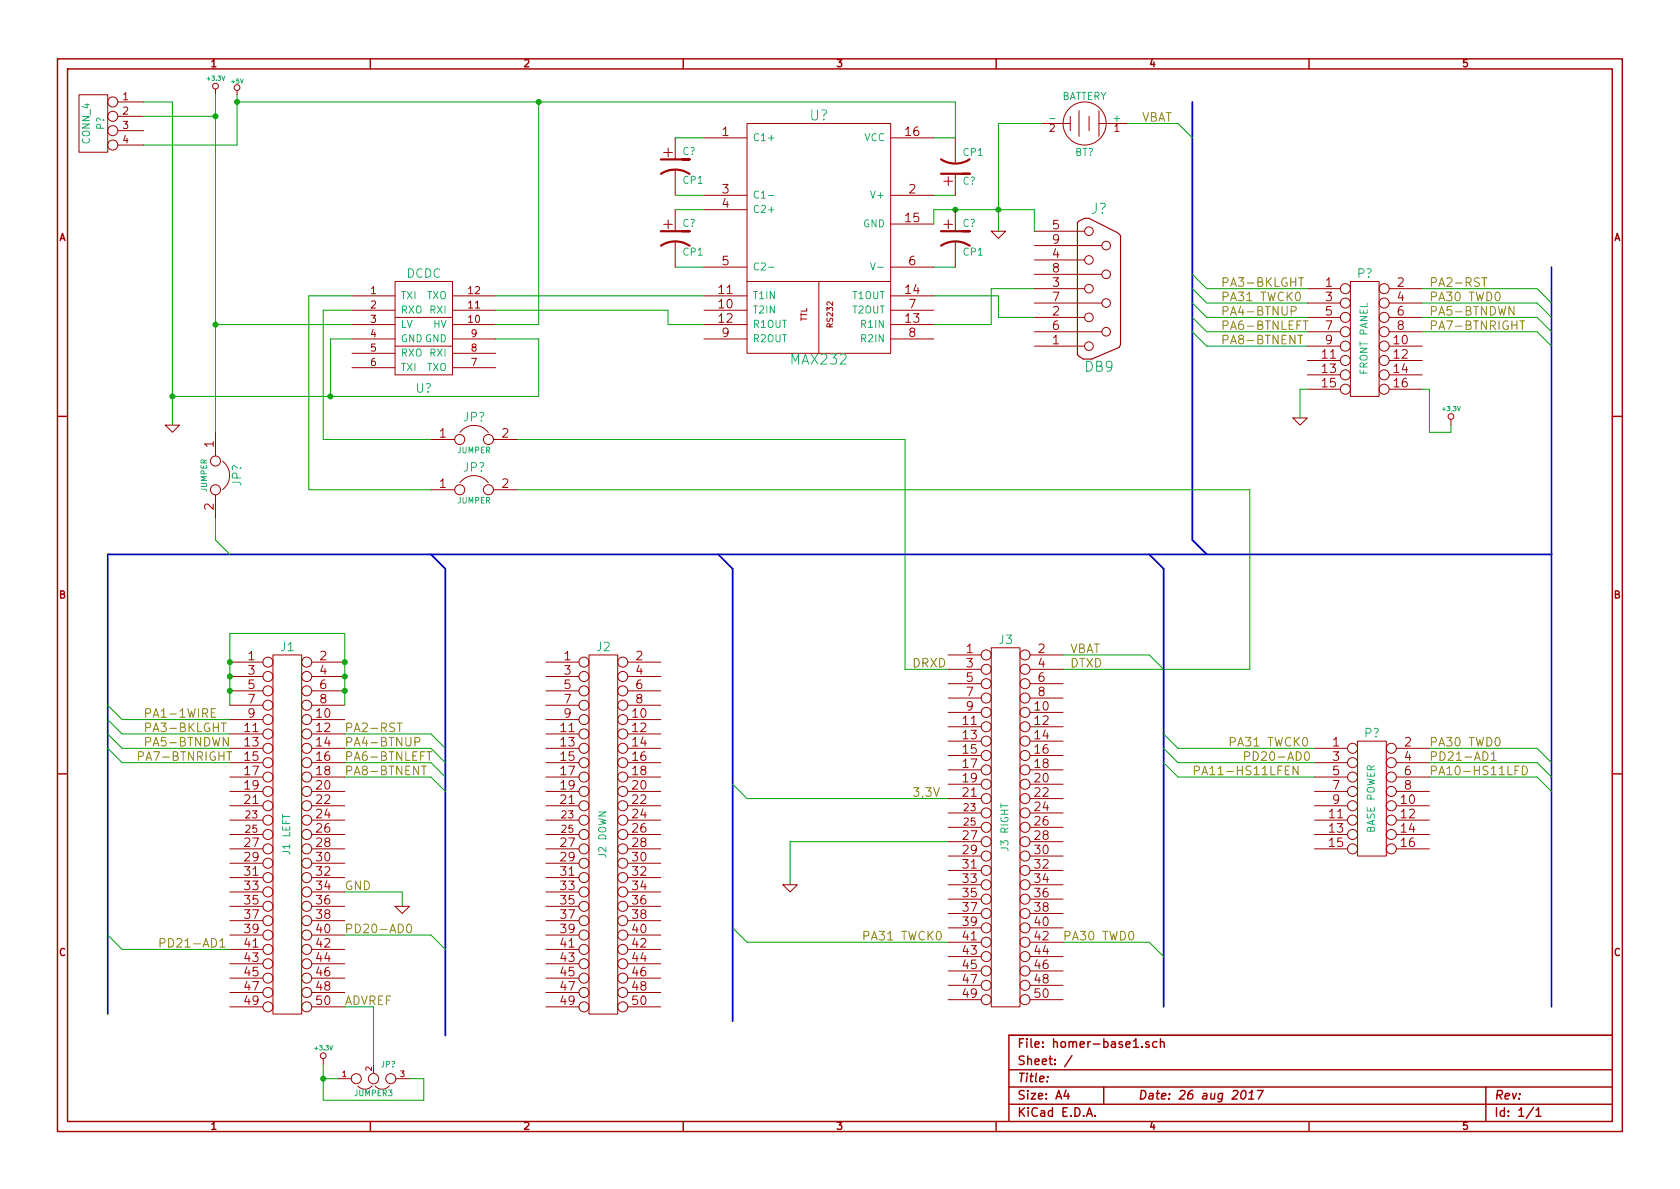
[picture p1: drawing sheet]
EESchema Schematic File Version 2
LIBS:power
LIBS:device
LIBS:transistors
LIBS:conn
LIBS:linear
LIBS:regul
LIBS:74xx
LIBS:cmos4000
LIBS:adc-dac
LIBS:memory
LIBS:xilinx
LIBS:special
LIBS:microcontrollers
LIBS:dsp
LIBS:microchip
LIBS:analog_switches
LIBS:motorola
LIBS:texas
LIBS:intel
LIBS:audio
LIBS:interface
LIBS:digital-audio
LIBS:philips
LIBS:display
LIBS:cypress
LIBS:siliconi
LIBS:opto
LIBS:atmel
LIBS:contrib
LIBS:valves
LIBS:MyKicadLib
LIBS:molex
LIBS:homer-base1-cache
EELAYER 27 0
EELAYER END
$Descr A4 11693 8268
encoding utf-8
Sheet 1 1
Title ""
Date "26 aug 2017"
Rev ""
Comp ""
Comment1 ""
Comment2 ""
Comment3 ""
Comment4 ""
$EndDescr
Text Label 2400 5400 0    60   ~ 0
PA8-BTNENT
Wire Wire Line
	3000 5400 2400 5400
Wire Wire Line
	1600 5300 850  5300
Wire Wire Line
	3000 5100 2400 5100
Wire Wire Line
	9100 2400 8400 2400
Wire Wire Line
	10700 2300 9900 2300
Wire Bus Line
	5100 3950 5100 7100
Wire Bus Line
	750  3850 750  7050
Wire Wire Line
	1600 5100 850  5100
Wire Wire Line
	8700 4650 8700 3400
Wire Wire Line
	7400 4650 8700 4650
Wire Wire Line
	5500 6150 5500 5850
Wire Wire Line
	2400 6200 2800 6200
Connection ~ 6650 1450
Wire Wire Line
	7200 1450 7200 1600
Wire Wire Line
	6500 1450 7200 1450
Wire Wire Line
	6500 2050 6950 2050
Wire Wire Line
	6950 2050 6950 2200
Wire Wire Line
	6950 2200 7200 2200
Wire Wire Line
	6500 1850 6650 1850
Wire Wire Line
	6500 1450 6500 1550
Wire Wire Line
	4700 1850 4900 1850
Wire Wire Line
	4700 1450 4900 1450
Wire Wire Line
	4700 1350 4900 1350
Wire Wire Line
	4700 950  4900 950 
Wire Wire Line
	6500 1350 6650 1350
Wire Wire Line
	6650 950  6500 950 
Wire Wire Line
	7200 2000 6900 2000
Wire Wire Line
	6900 2000 6900 2250
Wire Wire Line
	6900 2250 6500 2250
Wire Wire Line
	6950 850  6950 1600
Connection ~ 6950 1450
Wire Wire Line
	6650 700  6650 950 
Wire Wire Line
	2800 6200 2800 6300
Wire Wire Line
	5500 5850 6600 5850
Wire Wire Line
	5200 5550 6600 5550
Wire Wire Line
	4900 2250 4650 2250
Wire Wire Line
	6300 3050 6300 4650
Wire Wire Line
	6300 4650 6600 4650
Wire Wire Line
	1600 5200 850  5200
Wire Bus Line
	750  3850 10800 3850
Wire Bus Line
	10800 1850 10800 7000
Wire Bus Line
	8100 3950 8100 7000
Wire Wire Line
	8000 6550 7400 6550
Wire Wire Line
	6600 6550 5200 6550
Wire Bus Line
	3100 3950 3100 7200
Wire Wire Line
	3000 5200 2400 5200
Wire Wire Line
	2400 5300 3000 5300
Wire Bus Line
	8300 700  8300 3750
Entry Wire Line
	3000 5400 3100 5500
Text Label 950  5300 0    60   ~ 0
PA7-BTNRIGHT
Text Label 2400 5300 0    60   ~ 0
PA6-BTNLEFT
Text Label 1000 5200 0    60   ~ 0
PA5-BTNDWN
Entry Bus Bus
	8300 3750 8400 3850
Text Label 2400 5200 0    60   ~ 0
PA4-BTNUP
Entry Wire Line
	750  5200 850  5300
Entry Wire Line
	3000 5300 3100 5400
Entry Wire Line
	3000 5200 3100 5300
Entry Wire Line
	3000 5100 3100 5200
Entry Bus Bus
	3000 3850 3100 3950
Entry Wire Line
	8300 2300 8400 2400
Entry Wire Line
	10700 2300 10800 2400
Entry Wire Line
	5100 6450 5200 6550
Entry Wire Line
	8000 6550 8100 6650
Text Label 7400 6550 0    60   ~ 0
PA30 TWD0
Entry Bus Bus
	8000 3850 8100 3950
Entry Bus Bus
	5000 3850 5100 3950
Text Label 1000 5100 0    60   ~ 0
PA3-BKLGHT
Text Label 2400 5100 0    60   ~ 0
PA2-RST
Entry Wire Line
	750  5000 850  5100
Entry Wire Line
	750  5100 850  5200
Text Label 6000 6550 0    60   ~ 0
PA31 TWCK0
Text Label 6350 4650 0    60   ~ 0
DRXD
Text Label 7450 4650 0    60   ~ 0
DTXD
$Comp
L JUMPER JP?
U 1 1
P 3300 3050
F 0 "JP?" H 3300 3200 60  0000 C CNN
F 1 "JUMPER" H 3300 2970 40  0000 C CNN
F 2 "" H 3300 3050 60  0001 C CNN
F 3 "" H 3300 3050 60  0001 C CNN
	1    3300 3050
	1    0    0    -1  
$EndComp
$Comp
L JUMPER JP?
U 1 1
P 3300 3400
F 0 "JP?" H 3300 3550 60  0000 C CNN
F 1 "JUMPER" H 3300 3320 40  0000 C CNN
F 2 "" H 3300 3400 60  0001 C CNN
F 3 "" H 3300 3400 60  0001 C CNN
	1    3300 3400
	1    0    0    -1  
$EndComp
$Comp
L GND #PWR?
U 1 1
P 9050 2900
F 0 "#PWR?" H 9050 2900 30  0001 C CNN
F 1 "GND" H 9050 2830 30  0001 C CNN
F 2 "" H 9050 2900 60  0001 C CNN
F 3 "" H 9050 2900 60  0001 C CNN
	1    9050 2900
	1    0    0    -1  
$EndComp
$Comp
L CONN_8X2 P?
U 1 1
P 9500 2350
F 0 "P?" H 9500 2800 60  0000 C CNN
F 1 "FRONT PANEL" V 9500 2350 50  0000 C CNN
F 2 "" H 9500 2350 60  0001 C CNN
F 3 "" H 9500 2350 60  0001 C CNN
	1    9500 2350
	1    0    0    -1  
$EndComp
$Comp
L GND #PWR?
U 1 1
P 5500 6150
F 0 "#PWR?" H 5500 6150 30  0001 C CNN
F 1 "GND" H 5500 6080 30  0001 C CNN
F 2 "" H 5500 6150 60  0001 C CNN
F 3 "" H 5500 6150 60  0001 C CNN
	1    5500 6150
	1    0    0    -1  
$EndComp
Text Label 2400 6200 0    60   ~ 0
GND
$Comp
L GND #PWR?
U 1 1
P 2800 6300
F 0 "#PWR?" H 2800 6300 30  0001 C CNN
F 1 "GND" H 2800 6230 30  0001 C CNN
F 2 "" H 2800 6300 60  0001 C CNN
F 3 "" H 2800 6300 60  0001 C CNN
	1    2800 6300
	1    0    0    -1  
$EndComp
$Comp
L CONN_25X2 J3
U 1 1
P 7000 5750
F 0 "J3" H 7000 7050 60  0000 C CNN
F 1 "J3 RIGHT" V 7000 5750 50  0000 C CNN
F 2 "" H 7000 5750 60  0001 C CNN
F 3 "" H 7000 5750 60  0001 C CNN
	1    7000 5750
	1    0    0    -1  
$EndComp
$Comp
L CONN_25X2 J2
U 1 1
P 4200 5800
F 0 "J2" H 4200 7100 60  0000 C CNN
F 1 "J2 DOWN" V 4200 5800 50  0000 C CNN
F 2 "" H 4200 5800 60  0001 C CNN
F 3 "" H 4200 5800 60  0001 C CNN
	1    4200 5800
	1    0    0    -1  
$EndComp
$Comp
L CONN_25X2 J1
U 1 1
P 2000 5800
F 0 "J1" H 2000 7100 60  0000 C CNN
F 1 "J1 LEFT" V 2000 5800 50  0000 C CNN
F 2 "" H 2000 5800 60  0001 C CNN
F 3 "" H 2000 5800 60  0001 C CNN
	1    2000 5800
	1    0    0    -1  
$EndComp
$Comp
L +5V #PWR?
U 1 1
P 1650 650
F 0 "#PWR?" H 1650 740 20  0001 C CNN
F 1 "+5V" H 1650 740 30  0000 C CNN
F 2 "" H 1650 650 60  0001 C CNN
F 3 "" H 1650 650 60  0001 C CNN
	1    1650 650 
	1    0    0    -1  
$EndComp
$Comp
L GND #PWR?
U 1 1
P 1200 2950
F 0 "#PWR?" H 1200 2950 30  0001 C CNN
F 1 "GND" H 1200 2880 30  0001 C CNN
F 2 "" H 1200 2950 60  0001 C CNN
F 3 "" H 1200 2950 60  0001 C CNN
	1    1200 2950
	1    0    0    -1  
$EndComp
$Comp
L GND #PWR?
U 1 1
P 6950 1600
F 0 "#PWR?" H 6950 1600 30  0001 C CNN
F 1 "GND" H 6950 1530 30  0001 C CNN
F 2 "" H 6950 1600 60  0001 C CNN
F 3 "" H 6950 1600 60  0001 C CNN
	1    6950 1600
	1    0    0    -1  
$EndComp
$Comp
L DB9 J?
U 1 1
P 7650 2000
F 0 "J?" H 7650 2550 70  0000 C CNN
F 1 "DB9" H 7650 1450 70  0000 C CNN
F 2 "" H 7650 2000 60  0001 C CNN
F 3 "" H 7650 2000 60  0001 C CNN
	1    7650 2000
	1    0    0    -1  
$EndComp
$Comp
L CP1 C?
U 1 1
P 6650 1650
F 0 "C?" H 6700 1750 50  0000 L CNN
F 1 "CP1" H 6700 1550 50  0000 L CNN
F 2 "" H 6650 1650 60  0001 C CNN
F 3 "" H 6650 1650 60  0001 C CNN
	1    6650 1650
	1    0    0    -1  
$EndComp
$Comp
L CP1 C?
U 1 1
P 4700 1650
F 0 "C?" H 4750 1750 50  0000 L CNN
F 1 "CP1" H 4750 1550 50  0000 L CNN
F 2 "" H 4700 1650 60  0001 C CNN
F 3 "" H 4700 1650 60  0001 C CNN
	1    4700 1650
	1    0    0    -1  
$EndComp
$Comp
L CP1 C?
U 1 1
P 6650 1150
F 0 "C?" H 6700 1250 50  0000 L CNN
F 1 "CP1" H 6700 1050 50  0000 L CNN
F 2 "" H 6650 1150 60  0001 C CNN
F 3 "" H 6650 1150 60  0001 C CNN
	1    6650 1150
	1    0    0    1   
$EndComp
$Comp
L CP1 C?
U 1 1
P 4700 1150
F 0 "C?" H 4750 1250 50  0000 L CNN
F 1 "CP1" H 4750 1050 50  0000 L CNN
F 2 "" H 4700 1150 60  0001 C CNN
F 3 "" H 4700 1150 60  0001 C CNN
	1    4700 1150
	1    0    0    -1  
$EndComp
$Comp
L MAX232 U?
U 1 1
P 5700 1650
F 0 "U?" H 5700 2500 70  0000 C CNN
F 1 "MAX232" H 5700 800 70  0000 C CNN
F 2 "" H 5700 1650 60  0001 C CNN
F 3 "" H 5700 1650 60  0001 C CNN
	1    5700 1650
	1    0    0    -1  
$EndComp
Wire Wire Line
	1200 700  1200 2950
$Comp
L +3.3V #PWR?
U 1 1
P 1500 650
F 0 "#PWR?" H 1500 610 30  0001 C CNN
F 1 "+3.3V" H 1500 760 30  0000 C CNN
F 2 "" H 1500 650 60  0000 C CNN
F 3 "" H 1500 650 60  0000 C CNN
	1    1500 650 
	1    0    0    -1  
$EndComp
Wire Wire Line
	1500 650  1500 3000
Entry Wire Line
	1500 3750 1600 3850
Entry Wire Line
	5100 5450 5200 5550
$Comp
L DCDC U?
U 1 1
P 2950 2350
F 0 "U?" H 2950 2000 60  0000 C CNN
F 1 "DCDC" H 2950 2800 60  0000 C CNN
F 2 "" H 3600 2550 60  0000 C CNN
F 3 "" H 3600 2550 60  0000 C CNN
	1    2950 2350
	1    0    0    -1  
$EndComp
Wire Wire Line
	2150 3400 2150 2050
Wire Wire Line
	2150 2050 2450 2050
Wire Wire Line
	8700 3400 3600 3400
Wire Wire Line
	4900 2050 3450 2050
Wire Wire Line
	3000 3400 2150 3400
Wire Wire Line
	3600 3050 6300 3050
Wire Wire Line
	4650 2250 4650 2150
Wire Wire Line
	4650 2150 3450 2150
Wire Wire Line
	3000 3050 2250 3050
Wire Wire Line
	2250 3050 2250 2150
Wire Wire Line
	2250 2150 2450 2150
Wire Wire Line
	3750 2250 3450 2250
Wire Wire Line
	3750 700  3750 2250
Wire Wire Line
	3450 2350 3750 2350
Wire Wire Line
	3750 2350 3750 2750
Wire Wire Line
	3750 2750 1200 2750
Wire Wire Line
	2450 2350 2300 2350
Wire Wire Line
	2300 2350 2300 2750
Connection ~ 2300 2750
Wire Wire Line
	1650 650  1650 1000
Entry Wire Line
	8300 1900 8400 2000
Entry Wire Line
	8300 2000 8400 2100
Entry Wire Line
	8300 2100 8400 2200
Entry Wire Line
	8300 2200 8400 2300
Wire Wire Line
	9100 2000 8400 2000
Wire Wire Line
	9100 2100 8400 2100
Wire Wire Line
	8400 2200 9100 2200
Wire Wire Line
	8400 2300 9100 2300
Text Label 8500 2000 0    60   ~ 0
PA3-BKLGHT
Entry Wire Line
	10700 2000 10800 2100
Entry Wire Line
	10700 2100 10800 2200
Entry Wire Line
	10700 2200 10800 2300
Wire Wire Line
	9900 2000 10700 2000
Text Label 9950 2000 0    60   ~ 0
PA2-RST
Text Label 8500 2100 0    60   ~ 0
PA31 TWCK0
Wire Wire Line
	9900 2100 10700 2100
Text Label 9950 2100 0    60   ~ 0
PA30 TWD0
Wire Wire Line
	9900 2200 10700 2200
Text Label 8500 2200 0    60   ~ 0
PA4-BTNUP
Text Label 9950 2200 0    60   ~ 0
PA5-BTNDWN
Text Label 8500 2300 0    60   ~ 0
PA6-BTNLEFT
Text Label 9950 2300 0    60   ~ 0
PA7-BTNRIGHT
Text Label 8500 2400 0    60   ~ 0
PA8-BTNENT
Wire Wire Line
	9050 2900 9050 2700
Wire Wire Line
	9050 2700 9100 2700
Wire Wire Line
	9900 2700 9950 2700
Wire Wire Line
	9950 2700 9950 3000
Wire Wire Line
	9950 3000 10100 3000
Wire Wire Line
	10100 3000 10100 2950
$Comp
L JUMPER JP?
U 1 1
P 1500 3300
F 0 "JP?" H 1500 3450 60  0000 C CNN
F 1 "JUMPER" H 1500 3220 40  0000 C CNN
F 2 "" H 1500 3300 60  0001 C CNN
F 3 "" H 1500 3300 60  0001 C CNN
	1    1500 3300
	0    1    1    0   
$EndComp
Wire Wire Line
	1500 3750 1500 3600
Text Label 6350 5550 0    60   ~ 0
3,3V
Wire Wire Line
	2450 2250 1500 2250
Connection ~ 1500 2250
$Comp
L CONN_4 P?
U 1 1
P 650 850
F 0 "P?" V 600 850 50  0000 C CNN
F 1 "CONN_4" V 700 850 50  0000 C CNN
F 2 "" H 650 850 60  0000 C CNN
F 3 "" H 650 850 60  0000 C CNN
	1    650  850 
	-1   0    0    -1  
$EndComp
Connection ~ 3750 700 
Wire Wire Line
	1650 700  6650 700 
Connection ~ 1200 2750
Wire Wire Line
	1200 700  1000 700 
Wire Wire Line
	1650 1000 1000 1000
Connection ~ 1650 700 
Wire Wire Line
	1000 800  1500 800 
Connection ~ 1500 800 
$Comp
L CONN_8X2 P?
U 1 1
P 9550 5550
F 0 "P?" H 9550 6000 60  0000 C CNN
F 1 "BASE POWER" V 9550 5550 50  0000 C CNN
F 2 "" H 9550 5550 60  0000 C CNN
F 3 "" H 9550 5550 60  0000 C CNN
	1    9550 5550
	1    0    0    -1  
$EndComp
Entry Wire Line
	10700 5200 10800 5300
Wire Wire Line
	10700 5200 9950 5200
Text Label 9950 5200 0    60   ~ 0
PA30 TWD0
Text Label 8550 5200 0    60   ~ 0
PA31 TWCK0
Entry Wire Line
	8100 5100 8200 5200
Wire Wire Line
	8200 5200 9150 5200
$Comp
L BATTERY BT?
U 1 1
P 7550 850
F 0 "BT?" H 7550 1050 50  0000 C CNN
F 1 "BATTERY" H 7550 660 50  0000 C CNN
F 2 "~" H 7550 850 60  0000 C CNN
F 3 "~" H 7550 850 60  0000 C CNN
	1    7550 850 
	-1   0    0    1   
$EndComp
Wire Wire Line
	6950 850  7250 850 
Entry Wire Line
	8200 850  8300 950 
Wire Wire Line
	7850 850  8200 850 
Entry Wire Line
	8000 4550 8100 4650
Wire Wire Line
	8000 4550 7400 4550
Text Label 7450 4550 0    60   ~ 0
VBAT
Text Label 7950 850  0    60   ~ 0
VBAT
Entry Wire Line
	3000 6500 3100 6600
Wire Wire Line
	2400 6500 3000 6500
Entry Wire Line
	750  6500 850  6600
Wire Wire Line
	1600 6600 850  6600
Text Label 2400 6500 0    60   ~ 0
PD20-AD0
Text Label 1100 6600 0    60   ~ 0
PD21-AD1
Text Label 2400 7000 0    60   ~ 0
ADVREF
Wire Wire Line
	9150 5300 8200 5300
Wire Wire Line
	9950 5300 10700 5300
Entry Wire Line
	10700 5300 10800 5400
Entry Wire Line
	8100 5200 8200 5300
Text Label 8650 5300 0    60   ~ 0
PD20-AD0
Text Label 9950 5300 0    60   ~ 0
PD21-AD1
$Comp
L +3.3V #PWR?
U 1 1
P 2250 7400
F 0 "#PWR?" H 2250 7360 30  0001 C CNN
F 1 "+3.3V" H 2250 7510 30  0000 C CNN
F 2 "" H 2250 7400 60  0000 C CNN
F 3 "" H 2250 7400 60  0000 C CNN
	1    2250 7400
	1    0    0    -1  
$EndComp
$Comp
L JUMPER3 JP?
U 1 1
P 2600 7500
F 0 "JP?" H 2650 7400 40  0000 L CNN
F 1 "JUMPER3" H 2600 7600 40  0000 C CNN
F 2 "~" H 2600 7500 60  0000 C CNN
F 3 "~" H 2600 7500 60  0000 C CNN
	1    2600 7500
	1    0    0    1   
$EndComp
Wire Wire Line
	2400 7000 2600 7000
Wire Wire Line
	2600 7000 2600 7400
Wire Wire Line
	2350 7500 2250 7500
Wire Wire Line
	2250 7400 2250 7650
$Comp
L +3,3V #PWR?
U 1 1
P 10100 2950
F 0 "#PWR?" H 10100 2910 30  0001 C CNN
F 1 "+3,3V" H 10100 3060 30  0000 C CNN
F 2 "" H 10100 2950 60  0000 C CNN
F 3 "" H 10100 2950 60  0000 C CNN
	1    10100 2950
	1    0    0    -1  
$EndComp
Wire Wire Line
	1600 4400 1600 4900
Connection ~ 1600 4600
Connection ~ 1600 4700
Connection ~ 1600 4800
Wire Wire Line
	1600 4400 2400 4400
Wire Wire Line
	2400 4400 2400 4900
Connection ~ 2400 4600
Connection ~ 2400 4700
Connection ~ 2400 4800
Wire Wire Line
	1600 5000 850  5000
Entry Wire Line
	750  4900 850  5000
Text Label 1000 5000 0    60   ~ 0
PA1-1WIRE
Wire Wire Line
	2850 7500 2950 7500
Wire Wire Line
	2950 7500 2950 7650
Wire Wire Line
	2950 7650 2250 7650
Connection ~ 2250 7500
Entry Wire Line
	8100 5300 8200 5400
Entry Wire Line
	10700 5400 10800 5500
Wire Wire Line
	9150 5400 8200 5400
Wire Wire Line
	9950 5400 10700 5400
Text Label 8300 5400 0    60   ~ 0
PA11-HS11LFEN
Text Label 9950 5400 0    60   ~ 0
PA10-HS11LFD
$EndSCHEMATC
